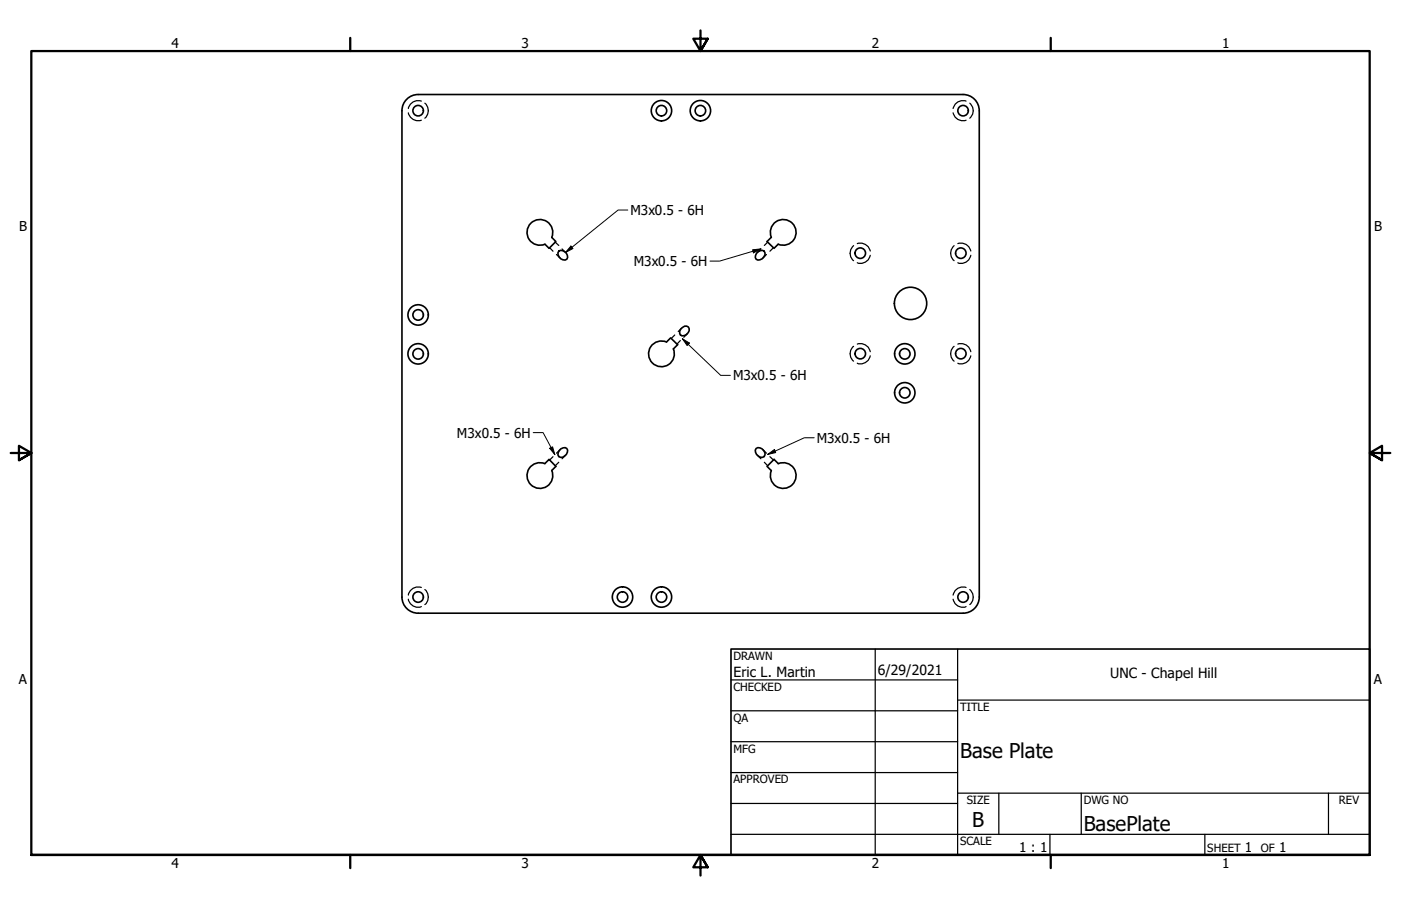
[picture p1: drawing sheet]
<svg xmlns="http://www.w3.org/2000/svg" width="432mm" height="279mm" viewBox="0 0 432 279" stroke-linecap="round" stroke-linejoin="round" font-family="sans-serif">
<!-- layer: Hidden (ANSI) -->
<g fill="none" stroke="#000" stroke-width=".38">
<path d="M125.9 34.8a3.1 3.1 0 0 0 4 2.3M129.9 31.2a3.1 3.1 0 0 0-4 2.3M130.9 31.8a3 3 0 0 1 0 4.6M293.8 34.8a3.1 3.1 0 0 0 4 2.3M297.8 31.2a3.1 3.1 0 0 0-4 2.3M298.9 31.8a3 3 0 0 1 0 4.6M169.4 76.4l1 1.1M171.1 74.7l1.1 1M171.5 78.5l1.1 1.1M173.2 76.8l1.1 1.1M234.5 76.8l-1.1 1.1M236.2 78.5l-1 1.1"/>
<path d="M236.6 74.7l-1 1M238.4 76.4l-1.1 1.1M263.1 75.8a3 3 0 0 0 0 4.6M264.2 75.1a3.1 3.1 0 0 1 4 2.3M268.2 78.7a3 3 0 0 1-4 2.3M294.1 75.8a3 3 0 0 0 0 4.6M295.2 75.1a3.1 3.1 0 0 1 4 2.3M299.2 78.7a2.97 2.97 0 0 1-4 2.3M208 103.3l-1.1 1.1M209.7 105l-1 1.1M210.1 101.2l-1.1 1M211.8 102.9l-1 1.1"/>
<path d="M263.1 106.8a2.96 2.96 0 0 0 0 4.6M264.2 106.1a3.1 3.1 0 0 1 4 2.4M268.2 109.7a3 3 0 0 1-4 2.3M294.1 106.8a2.96 2.96 0 0 0 0 4.6M295.2 106.1a3.1 3.1 0 0 1 4 2.4M299.2 109.7a2.97 2.97 0 0 1-4 2.3M172.6 138.7l-1.1 1.1M235.2 138.7l1 1.1M170.4 140.8l-1 1.1M172.2 142.6l-1.1 1M174.3 140.4l-1.1 1.1M233.4 140.4l1.1 1.1"/>
<path d="M235.6 142.6l1 1M237.3 140.8l1.1 1.1M125.9 184.8a2.97 2.97 0 0 0 4 2.3M129.9 181.2a3.1 3.1 0 0 0-4 2.3M130.9 181.8a3 3 0 0 1 0 4.6M293.8 184.8a2.97 2.97 0 0 0 4 2.3M297.8 181.2a3.1 3.1 0 0 0-4 2.3M298.9 181.8a3 3 0 0 1 0 4.6"/>
</g>
<!-- layer: Visible (ANSI) -->
<g fill="none" stroke="#000" stroke-width=".51">
<path d="M125.7 30.3a5 5 0 0 1 3.2-1.2h167.9a5 5 0 0 1 5 5.1v149.9a5 5 0 0 1-5 5h-167.9a5 5 0 0 1-5-5v-150a5 5 0 0 1 1.8-3.8zM163.6 68.9a4 4 0 0 1 5-.5 4 4 0 0 1 1.5 4.8l1.2 1.3-2.1 2.1-1.2-1.3a4 4 0 0 1-4.9-1.4 4 4 0 0 1 .5-5zM172.2 77.5a1.87 1.87 0 0 1 2.1 .4 1.87 1.87 0 0 1 .4 2 1.85 1.85 0 0 1-2.1-.3 1.85 1.85 0 0 1-.4-2.1zM233.2 78.1a1.49 1.49 0 0 1 2.6-.1 1.94 1.94 0 0 1-2.8 1.9l-.2-.5zM238.6 68.8a4 4 0 0 1 6.7 2.1 4 4 0 0 1-5.5 4.4l-1.2 1.3-2.2-2.1 1.3-1.3a4 4 0 0 1 .9-4.4zM207.6 107.6l1.3-1.3-2.2-2.1-1.3 1.3a4 4 0 0 0-5.5 3.1 4 4 0 0 0 4.5 4.5 4 4 0 0 0 3.1-5.5M209.8 101.5a1.44 1.44 0 0 1 1.3-.9 1.44 1.44 0 0 1 1.3 .7 1.91 1.91 0 0 1-2.7 2l-.2-1.1zM172.8 138.4l1.4-.4 .5 .3a1.85 1.85 0 0 1-.4 2.1 1.85 1.85 0 0 1-2.1 .4 1.76 1.76 0 0 1 .6-2.4zM233 138.3a1.85 1.85 0 0 1 2.2 .4 1.85 1.85 0 0 1 .3 2.1 1.87 1.87 0 0 1-2.1-.4 1.87 1.87 0 0 1-.4-2.1zM168 142.9l1.2-1.2 2.1 2.1-1.2 1.3a4 4 0 0 1-3.2 5.5 4 4 0 0 1-4.4-4.5 4 4 0 0 1 5.5-3.1M239.8 142.9l-1.2-1.2-2.2 2.1 1.3 1.3a4 4 0 0 0 3.2 5.5 4 4 0 0 0 4.4-4.5 4 4 0 0 0-5.5-3.1"/>
<circle cx="128.9" cy="34.1" r="1.62"/>
<circle cx="203.9" cy="34.1" r="1.62"/>
<circle cx="203.9" cy="34.1" r="3.1"/>
<circle cx="215.9" cy="34.1" r="1.62"/>
<circle cx="215.9" cy="34.1" r="3.1"/>
<circle cx="296.8" cy="34.1" r="1.62"/>
<circle cx="265.1" cy="78.1" r="1.62"/>
<circle cx="296.1" cy="78.1" r="1.62"/>
<circle cx="128.9" cy="97.1" r="3.1"/>
<circle cx="128.9" cy="97.1" r="1.62"/>
<circle cx="280.6" cy="93.6" r="5"/>
<circle cx="128.9" cy="109.1" r="3.1"/>
<circle cx="128.9" cy="109.1" r="1.62"/>
<circle cx="265.1" cy="109.1" r="1.62"/>
<circle cx="278.9" cy="109.1" r="1.62"/>
<circle cx="278.9" cy="109.1" r="3.1"/>
<circle cx="296.1" cy="109.1" r="1.62"/>
<circle cx="278.9" cy="121.1" r="1.62"/>
<circle cx="278.9" cy="121.1" r="3.1"/>
<circle cx="128.9" cy="184.1" r="1.62"/>
<circle cx="191.9" cy="184.1" r="3.1"/>
<circle cx="191.9" cy="184.1" r="1.62"/>
<circle cx="203.9" cy="184.1" r="3.1"/>
<circle cx="203.9" cy="184.1" r="1.62"/>
<circle cx="296.8" cy="184.1" r="1.62"/>
</g>
<!-- layer: Border (ANSI) -->
<path d="M107.9 11.7v4M215.9 9.4v6.3l-2.2-3.8h4.4l-2.2 3.8 2.2-3.8M323.8 11.7v4M3.3 139.7h6.4l-3.9-2.2v4.4l3.9-2.2-3.9 2.2M428.5 139.7h-6.4l3.9-2.2v4.4l-3.9-2.2 3.9 2.2M9.7 263.7v-248h412.4v248h-412.4h412.4M107.9 263.7v4M218.1 267.5l-2.2-3.8 2.2 3.8h-4.4l2.2-3.8v6.3M323.8 263.7v4" fill="none" stroke="#000" stroke-width=".7"/>
<!-- layer: Title (ANSI) -->
<g fill="none" stroke="#000" stroke-width=".38">
<path d="M225.3 209.7h69.8M225.3 219.2h69.8M269.7 200.2v63.5M295.1 215.9h127M295.1 200.2v63.5M225.3 228.7h69.8M225.3 238.3h69.8M225.3 257.3h196.8M225.3 247.8h69.8M295.1 244.6h127M307.8 244.6v12.7M323.6 257.3v6.4"/>
<path d="M333.2 244.6v12.7M371.3 257.3v6.4M409.4 244.6v12.7"/>
</g>
<path d="M225.3 200.2h196.8v63.5h-196.8z" fill="none" stroke="#000" stroke-width=".51"/>
<!-- layer: Symbol (ANSI) -->
<path d="M176 75.9l.6 .7-2.3 1.3zM193.5 64.8h-3l-16.2 13.1M232 77l2.5-.2-2.3 1.2zM234.5 76.8l-12.7 3.7h-3M210.3 104.5l2.2 1.3-.7 .8zM210.3 104.5l11.8 11.3h3M164.3 133.4h3.1l3.6 6.8M169.4 138.2l.9-.4 .7 2.4zM251 135h-3.1l-11.3 5.1M236.6 140.1l2.1-1.5 .4 1z" fill="none" stroke="#000" stroke-width=".31"/>
<g fill="#000">
<path d="M176 75.9l.6 .7-2.3 1.3z" fill-rule="evenodd"/>
<path d="M232 77l2.5-.2-2.3 1.2z" fill-rule="evenodd"/>
<path d="M210.3 104.5l2.2 1.3-.7 .8z" fill-rule="evenodd"/>
<path d="M169.4 138.2l.9-.4 .7 2.4z" fill-rule="evenodd"/>
<path d="M236.6 140.1l2.1-1.5 .4 1z" fill-rule="evenodd"/>
</g>
<g font-size="6.3">
<text x="295.9" y="233.7">Base Plate</text>
<text x="299.7" y="255.1">B</text>
<text x="334" y="256.4">BasePlate</text>
</g>
<g font-size="4.3">
<text x="226.1" y="208.9">Eric L. Martin</text>
<text x="270.5" y="208.2">6/29/2021</text>
<text x="342.1" y="209.2">UNC - Chapel Hill</text>
</g>
<g font-size="4.2">
<text x="52.8" y="14.7">4</text>
<text x="160.8" y="14.7">3</text>
<text x="268.7" y="14.7">2</text>
<text x="376.7" y="14.7">1</text>
<text x="5.9" y="71.4">B</text>
<text x="194.3" y="66.3">M3x0.5 - 6H</text>
<text x="423.5" y="71.4">B</text>
<text x="195.3" y="82">M3x0.5 - 6H</text>
<text x="225.9" y="117.3">M3x0.5 - 6H</text>
<text x="140.8" y="134.9">M3x0.5 - 6H</text>
<text x="251.7" y="136.5">M3x0.5 - 6H</text>
<text x="5.8" y="211.1">A</text>
<text x="423.4" y="211.1">A</text>
<text x="314.1" y="262.9">1 : 1</text>
<text x="383.7" y="262.8">1</text>
<text x="394.2" y="262.8">1</text>
<text x="52.8" y="267.7">4</text>
<text x="160.8" y="267.7">3</text>
<text x="268.7" y="267.7">2</text>
<text x="376.7" y="267.7">1</text>
</g>
<g font-size="3.5">
<text x="226.1" y="203.5">DRAWN</text>
<text x="226.1" y="213">CHECKED</text>
<text x="295.9" y="219.2">TITLE</text>
<text x="226.1" y="222.6">QA</text>
<text x="226.1" y="232.1">MFG</text>
<text x="226.1" y="241.6">APPROVED</text>
<text x="297.9" y="248">SIZE</text>
<text x="334" y="248">DWG NO</text>
<text x="412.7" y="247.9">REV</text>
<text x="295.9" y="260.7">SCALE</text>
<text x="372.1" y="262.8">SHEET</text>
<text x="388.6" y="262.8">OF</text>
</g>
</svg>
